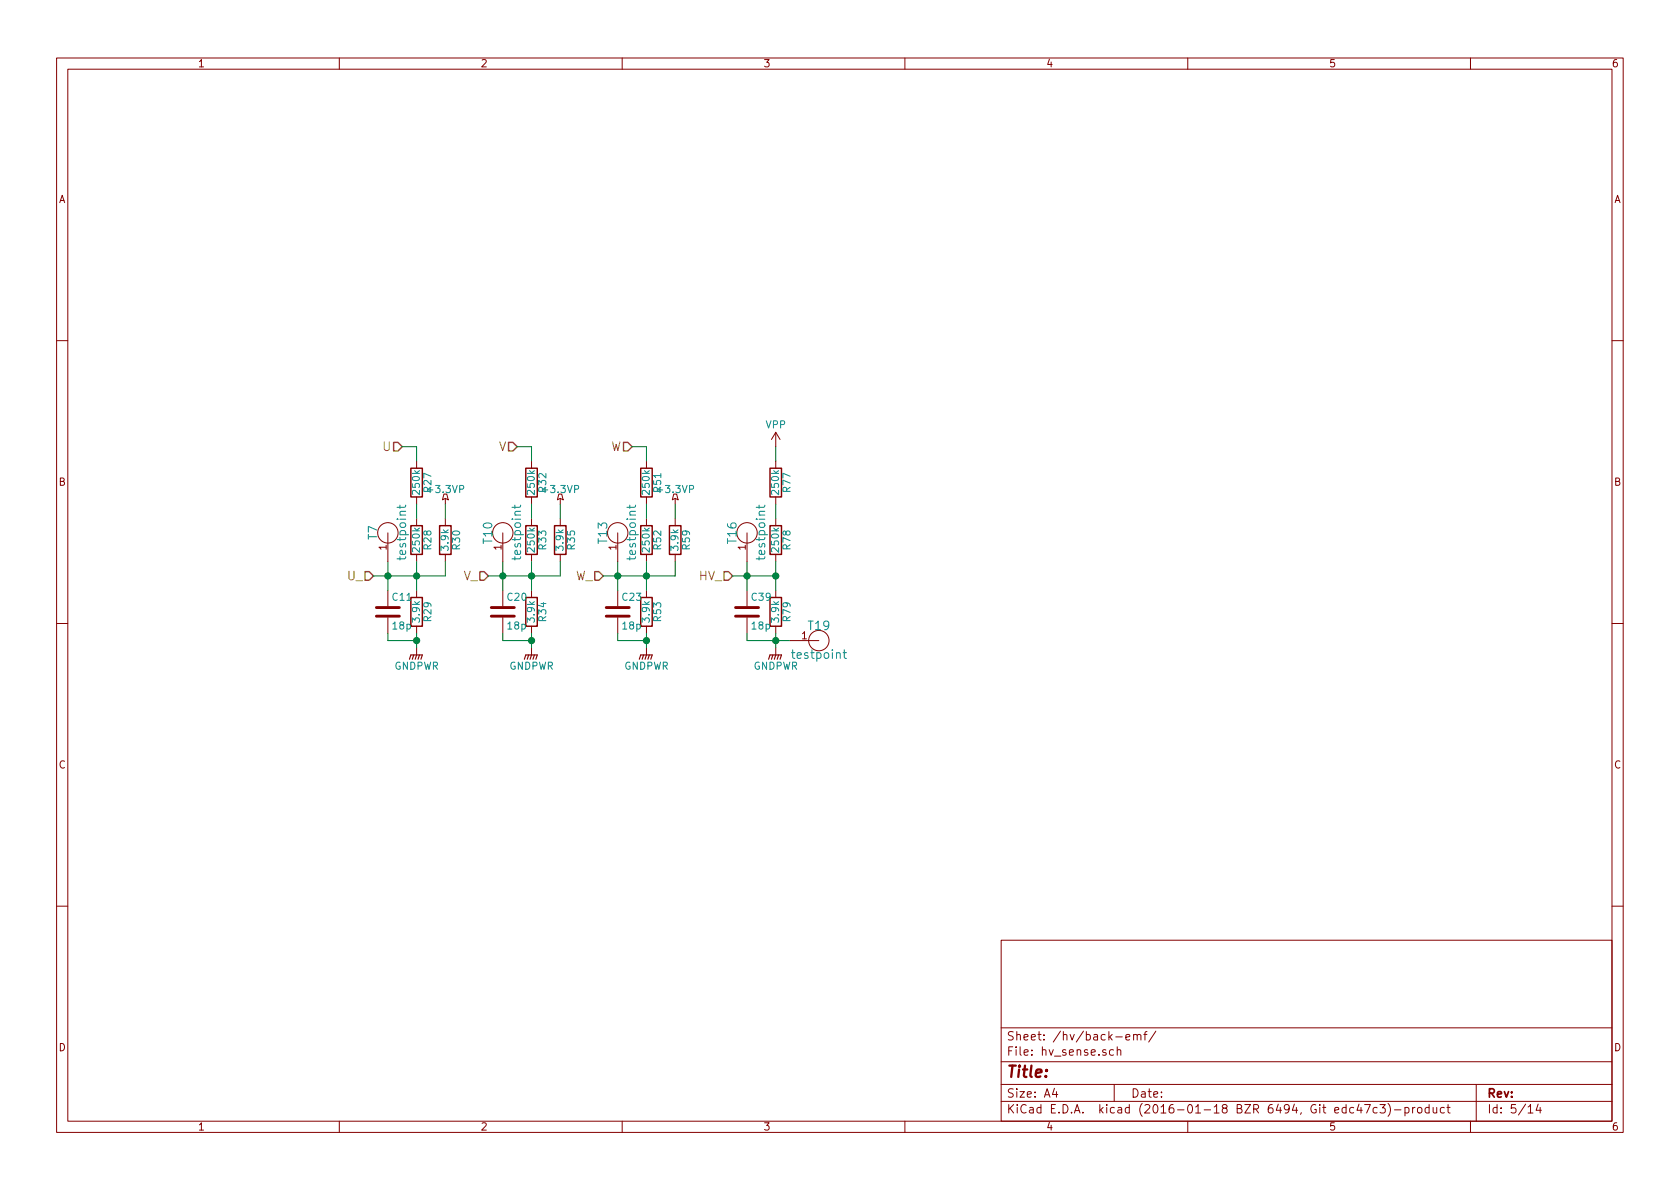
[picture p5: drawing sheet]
<svg xmlns="http://www.w3.org/2000/svg" width="297mm" height="210mm" viewBox="0 0 297 210" stroke-linecap="round" stroke-linejoin="round" font-family="sans-serif">
<g fill="none" stroke="#840000" stroke-width=".18">
<path d="M10 10.3h277v189.9h-277zM12 12.2h273v186.1h-273zM60 10.3v1.9M110 10.3v1.9M160 10.3v1.9M210 10.3v1.9M260 10.3v1.9M10 60.2h2M137.2 76.4v2.6M137.2 76.4l-.8 1.3M137.2 76.4l.7 1.3M285 60.2h2"/>
<path d="M68.6 94.2v5.1M73.7 81.5v1.3M73.7 87.9v1.2M73.7 91.7v1.3M73.7 98v1.3M78.5 87.4h.5l.2 1-.5-.3-.5 .3zM78.7 88.1v1M78.7 91.7v1.3M78.7 98v1.3M88.9 94.2v5.1M94 81.5v1.3M94 87.9v1.2"/>
<path d="M94 91.7v1.3M94 98v1.3M98.8 87.4h.5l.3 1-.5-.3-.5 .3zM99.1 88.1v1M99.1 91.7v1.3M99.1 98v1.3M109.2 94.2v5.1M114.3 81.5v1.3M114.3 87.9v1.2M114.3 91.7v1.3M114.3 98v1.3M119.1 87.4h.5l.3 1-.5-.3-.5 .3z"/>
<path d="M119.4 88.1v1M119.4 91.7v1.3M119.4 98v1.3M132.1 94.2v5.1M137.2 81.5v1.3M137.2 87.9v1.2M137.2 91.7v1.3M137.2 98v1.3M10 110.3h2M68.6 104.4v2.8M68.6 109.2v2.8M73.7 104.4v1.3"/>
<path d="M73.7 110.7v1.3M73.7 114.5v1.3M88.9 104.4v2.8M88.9 109.2v2.8M94 104.4v1.3M94 110.7v1.3M94 114.5v1.3M109.2 104.4v2.8M109.2 109.2v2.8M114.3 104.4v1.3M114.3 110.7v1.3M114.3 114.5v1.3"/>
<path d="M132.1 104.4v2.8M132.1 109.2v2.8M137.2 104.4v1.3M137.2 110.7v1.3M137.2 114.5v1.3M139.7 113.3h5.1M285 110.3h2M10 160.2h2M177 166.3h108v32h-108zM285 160.2h2M60 198.3v1.9M110 198.3v1.9"/>
<path d="M160 198.3v1.9M177 194.8h108M177 191.8h108M177 187.8h108M177 181.8h108M186.4 192.5l-.3 1h.9M186.8 193v1M196.9 185.7l-.5-.1-.2 .3v.6l.2 .1 .5-.1M197 191.8v3M197.3 183.4h1.1M197.5 185.7l.2-.1 .4 .1 .1 .9M197.5 185.1v1.5"/>
<path d="M199.1 183.4l.7-.1-.1-.3-.4-.1-.2 .2v.7h.6M200.4 183.1l.2-.2 .4 .1 .1 .9M200.4 182.9v1M201.1 183.1a.36 .36 0 0 1 .3-.2 .36 .36 0 0 1 .3 .2v.8M202.2 182.9h.6M202.8 182.4l-.4 .2v1.3M204.4 182.3l-1.3 2M210 198.3v1.9M240.3 195.2l-.4 1.1h1M240.6 195.8v1M241.3 195.3h1l-.7 1.5M243.5 195.9l-.4-.1-.3 .3v.6l.3 .1 .4-.1"/>
<path d="M244 195.3h.9l-.5 .6 .5 .1v.7l-.2 .1-.7-.1M245.4 195.1a1.71 1.71 0 0 1 0 2.3M246.6 196.3h1.1M248.4 195.9l.4-.1 .3 .3-.1 .6h-.6M248.4 195.8v1.5M249.8 195.8v1M250.2 195.8l-.4 .3M250.7 196l.2-.2 .4 .2 .1 .5-.1 .2-.4 .1-.2-.1zM252.7 195.9l-.5-.1-.2 .3v.6l.2 .1 .5-.1M252.7 195.3v1.5M253.4 195.8l.1 .9 .3 .1 .2-.1M254 195.8v1"/>
<path d="M255.4 195.9l-.5-.1-.2 .3v.6l.2 .1 .5-.1M255.8 195.8h.6M256 195.3v1.3l.4 .2M260 198.3v1.9M261 191.8v6.5M270.2 196.8h.8M272 195.2l-.4 1.1h.9M272.3 195.8v1"/>
<circle cx="68.6" cy="94.2" r="1.8"/>
<circle cx="88.9" cy="94.2" r="1.8"/>
<circle cx="109.2" cy="94.2" r="1.8"/>
<circle cx="132.1" cy="94.2" r="1.8"/>
<circle cx="144.8" cy="113.3" r="1.8"/>
</g>
<path d="M69.6 78.2h.8l.7 .8-.7 .8h-.8zM89.9 78.2h.8l.7 .8-.7 .8h-.8zM110.2 78.2h.8l.8 .8-.8 .8h-.8zM64.5 101.1h.8l.7 .7-.7 .8h-.8zM84.8 101.1h.8l.8 .7-.8 .8h-.8zM105.2 101.1h.7l.8 .7-.8 .8h-.7zM128 101.1h.8l.7 .7-.7 .8h-.8z" fill="none" stroke="#848400" stroke-width=".25"/>
<g fill="none" stroke="#840000" stroke-width=".25">
<path d="M72.6 82.8h2.1v5.1h-2.1zM72.6 93h2.1v5h-2.1zM77.7 93h2.1v5h-2.1zM93 82.8h2v5.1h-2zM93 93h2v5h-2zM98 93h2.1v5h-2.1zM113.3 82.8h2v5.1h-2zM113.3 93h2v5h-2zM118.4 93h2v5h-2zM136.1 82.8h2.1v5.1h-2.1zM136.1 93h2.1v5h-2.1zM72.6 105.7h2.1v5h-2.1z"/>
<path d="M93 105.7h2v5h-2zM113.3 105.7h2v5h-2zM136.1 105.7h2.1v5h-2.1z"/>
</g>
<g fill="none" stroke="#008400" stroke-width=".18">
<path d="M71.1 79h2.6v2.5M91.4 79h2.6v2.5M111.8 79h2.5v2.5M137.2 79v2.5M68.6 99.3v5.1M73.7 89.1v2.6M73.7 99.3v5.1M78.7 99.3v2.5h-12.7M78.7 89.1v2.6M88.9 99.3v5.1M94 89.1v2.6M94 99.3v5.1"/>
<path d="M99.1 99.3v2.5h-12.7M99.1 89.1v2.6M109.2 99.3v5.1M114.3 89.1v2.6M114.3 99.3v5.1M119.4 99.3v2.5h-12.7M119.4 89.1v2.6M132.1 99.3v5.1M137.2 89.1v2.6M137.2 99.3v5.1M68.6 112v1.3h5.1M73.7 112v2.5"/>
<path d="M88.9 112v1.3h5.1M94 112v2.5M109.2 112v1.3h5.1M114.3 112v2.5M129.5 101.8h7.7M132.1 112v1.3h7.6M137.2 112v2.5"/>
</g>
<g fill="#008400" stroke="#008400" stroke-width=".25">
<circle cx="73.7" cy="101.8" r=".51"/>
<circle cx="94" cy="101.8" r=".51"/>
<circle cx="114.3" cy="101.8" r=".51"/>
<circle cx="137.2" cy="101.8" r=".51"/>
<circle cx="68.6" cy="101.8" r=".51"/>
<circle cx="73.7" cy="113.3" r=".51"/>
<circle cx="88.9" cy="101.8" r=".51"/>
<circle cx="94" cy="113.3" r=".51"/>
<circle cx="109.2" cy="101.8" r=".51"/>
<circle cx="114.3" cy="113.3" r=".51"/>
<circle cx="132.1" cy="101.8" r=".51"/>
<circle cx="137.2" cy="113.3" r=".51"/>
</g>
<g fill="none" stroke="#840000" stroke-width=".2">
<path d="M72.4 116.6l.2-.8h2.1l-.3 .8M73.2 115.8l-.3 .8M73.7 115.8l-.3 .8M74.2 115.8l-.3 .8M92.7 116.6l.3-.8h2l-.3 .8M93.5 115.8l-.3 .8M94 115.8l-.3 .8M94.5 115.8l-.3 .8M113 116.6l.3-.8h2l-.2 .8M113.8 115.8l-.3 .8M114.3 115.8l-.3 .8M114.8 115.8l-.2 .8"/>
<path d="M135.9 116.6l.2-.8h2.1l-.3 .8M136.7 115.8l-.3 .8M137.2 115.8l-.3 .8M137.7 115.8l-.3 .8"/>
</g>
<path d="M66.5 109h4.1M66.5 107.4h4.1M86.9 109h4M86.9 107.4h4M107.2 109h4.1M107.2 107.4h4.1M130 109h4.1M130 107.4h4.1" fill="none" stroke="#840000" stroke-width=".51"/>
<path d="M70.7 89.3v.6M71.7 89.3l-.2 .4h-1.3M91 89.3v.6M92 89.3l-.2 .4h-1.3M111.4 89.3v.6M112.4 89.3l-.2 .4h-1.4M134.2 89.3v.6M135.2 89.3l-.2 .4h-1.3M149.1 115.4h.6M149.3 114.9v1.3l.4 .2" fill="none" stroke="#008484" stroke-width=".18"/>
<text font-size="2.8" fill="#840000" x="178" y="190.5">Title:</text>
<g font-size="2.1" fill="#848400">
<text x="67.7" y="79.8">U</text>
<text x="88.1" y="79.8">V</text>
<text x="107.8" y="79.8">W</text>
<text x="61.4" y="102.6">U_</text>
<text x="81.8" y="102.6">V_</text>
<text x="101.6" y="102.6">W_</text>
<text x="123.5" y="102.6">HV_</text>
</g>
<g font-size="2.1" fill="#008484">
<text x="66.7" y="95.4" transform="rotate(-90 66.7 95.4)">T7</text>
<text x="71.8" y="98.7" transform="rotate(-90 71.8 98.7)">testpoint</text>
<text x="87" y="96.1" transform="rotate(-90 87 96.1)">T10</text>
<text x="92.1" y="98.7" transform="rotate(-90 92.1 98.7)">testpoint</text>
<text x="107.4" y="96.1" transform="rotate(-90 107.4 96.1)">T13</text>
<text x="112.4" y="98.7" transform="rotate(-90 112.4 98.7)">testpoint</text>
<text x="130.2" y="96.1" transform="rotate(-90 130.2 96.1)">T16</text>
<text x="135.3" y="98.7" transform="rotate(-90 135.3 98.7)">testpoint</text>
<text x="143" y="111.4">T19</text>
<text x="140.3" y="116.5">testpoint</text>
</g>
<g font-size="2.1" fill="#840000">
<text x="178" y="184">Sheet: /hv/back-emf/</text>
<text x="178" y="186.7">File: hv_sense.sch</text>
<text x="178" y="196.9">KiCad E.D.A. kicad (2016-01-18 BZR 6494, Git edc47c3)-product</text>
<text x="178" y="194.1">Size: A4</text>
<text x="200" y="194.1">Date:</text>
<text x="263" y="194.1">Rev:</text>
<text x="263" y="196.9">Id: 5/14</text>
</g>
<g font-size="1.8" fill="#840000">
<text x="35" y="11.9">1</text>
<text x="85" y="11.9">2</text>
<text x="135" y="11.9">3</text>
<text x="185" y="11.9">4</text>
<text x="235" y="11.9">5</text>
<text x="285" y="11.9">6</text>
<text x="10.4" y="35.9">A</text>
<text x="285.4" y="35.9">A</text>
<text x="10.4" y="85.9">B</text>
<text x="285.4" y="85.9">B</text>
<text x="68.3" y="97.3" transform="rotate(-90 68.3 97.3)">1</text>
<text x="88.6" y="97.3" transform="rotate(-90 88.6 97.3)">1</text>
<text x="109" y="97.3" transform="rotate(-90 109 97.3)">1</text>
<text x="131.8" y="97.3" transform="rotate(-90 131.8 97.3)">1</text>
<text x="141.8" y="113">1</text>
<text x="10.4" y="135.9">C</text>
<text x="285.4" y="135.9">C</text>
<text x="10.4" y="185.9">D</text>
<text x="285.4" y="185.9">D</text>
<text x="35" y="199.9">1</text>
<text x="85" y="199.9">2</text>
<text x="135" y="199.9">3</text>
<text x="185" y="199.9">4</text>
<text x="235" y="199.9">5</text>
<text x="285" y="199.9">6</text>
</g>
<g font-size="1.8" fill="#008484">
<text x="135.4" y="75.7">VPP</text>
<text x="74.2" y="87.3" transform="rotate(-90 74.2 87.3)">250k</text>
<text x="75.8" y="87.2">+3.3VP</text>
<text x="76.3" y="87" transform="rotate(-90 76.3 87)">R27</text>
<text x="94.5" y="87.3" transform="rotate(-90 94.5 87.3)">250k</text>
<text x="96.1" y="87.2">+3.3VP</text>
<text x="96.6" y="87" transform="rotate(-90 96.6 87)">R32</text>
<text x="114.9" y="87.3" transform="rotate(-90 114.9 87.3)">250k</text>
<text x="116.5" y="87.2">+3.3VP</text>
<text x="116.9" y="87" transform="rotate(-90 116.9 87)">R51</text>
<text x="137.7" y="87.3" transform="rotate(-90 137.7 87.3)">250k</text>
<text x="139.8" y="87" transform="rotate(-90 139.8 87)">R77</text>
<text x="74.2" y="97.5" transform="rotate(-90 74.2 97.5)">250k</text>
<text x="76.3" y="97.1" transform="rotate(-90 76.3 97.1)">R28</text>
<text x="79.3" y="97.2" transform="rotate(-90 79.3 97.2)">3.9k</text>
<text x="81.3" y="97.1" transform="rotate(-90 81.3 97.1)">R30</text>
<text x="94.5" y="97.5" transform="rotate(-90 94.5 97.5)">250k</text>
<text x="96.6" y="97.1" transform="rotate(-90 96.6 97.1)">R33</text>
<text x="99.6" y="97.2" transform="rotate(-90 99.6 97.2)">3.9k</text>
<text x="101.7" y="97.1" transform="rotate(-90 101.7 97.1)">R35</text>
<text x="114.9" y="97.5" transform="rotate(-90 114.9 97.5)">250k</text>
<text x="116.9" y="97.1" transform="rotate(-90 116.9 97.1)">R52</text>
<text x="119.9" y="97.2" transform="rotate(-90 119.9 97.2)">3.9k</text>
<text x="122" y="97.1" transform="rotate(-90 122 97.1)">R59</text>
<text x="137.7" y="97.5" transform="rotate(-90 137.7 97.5)">250k</text>
<text x="139.8" y="97.1" transform="rotate(-90 139.8 97.1)">R78</text>
<text x="69.4" y="106.2">C11</text>
<text x="89.8" y="106.2">C20</text>
<text x="110.1" y="106.2">C23</text>
<text x="132.9" y="106.2">C39</text>
<text x="69.5" y="111.3">18p</text>
<text x="74.2" y="109.9" transform="rotate(-90 74.2 109.9)">3.9k</text>
<text x="76.3" y="109.8" transform="rotate(-90 76.3 109.8)">R29</text>
<text x="89.8" y="111.3">18p</text>
<text x="94.5" y="109.9" transform="rotate(-90 94.5 109.9)">3.9k</text>
<text x="96.6" y="109.8" transform="rotate(-90 96.6 109.8)">R34</text>
<text x="110.1" y="111.3">18p</text>
<text x="114.9" y="109.9" transform="rotate(-90 114.9 109.9)">3.9k</text>
<text x="116.9" y="109.8" transform="rotate(-90 116.9 109.8)">R53</text>
<text x="133" y="111.3">18p</text>
<text x="137.7" y="109.9" transform="rotate(-90 137.7 109.9)">3.9k</text>
<text x="139.8" y="109.8" transform="rotate(-90 139.8 109.8)">R79</text>
<text x="69.6" y="118.4">GNDPWR</text>
<text x="90" y="118.4">GNDPWR</text>
<text x="110.3" y="118.4">GNDPWR</text>
<text x="133.1" y="118.4">GNDPWR</text>
</g>
</svg>
